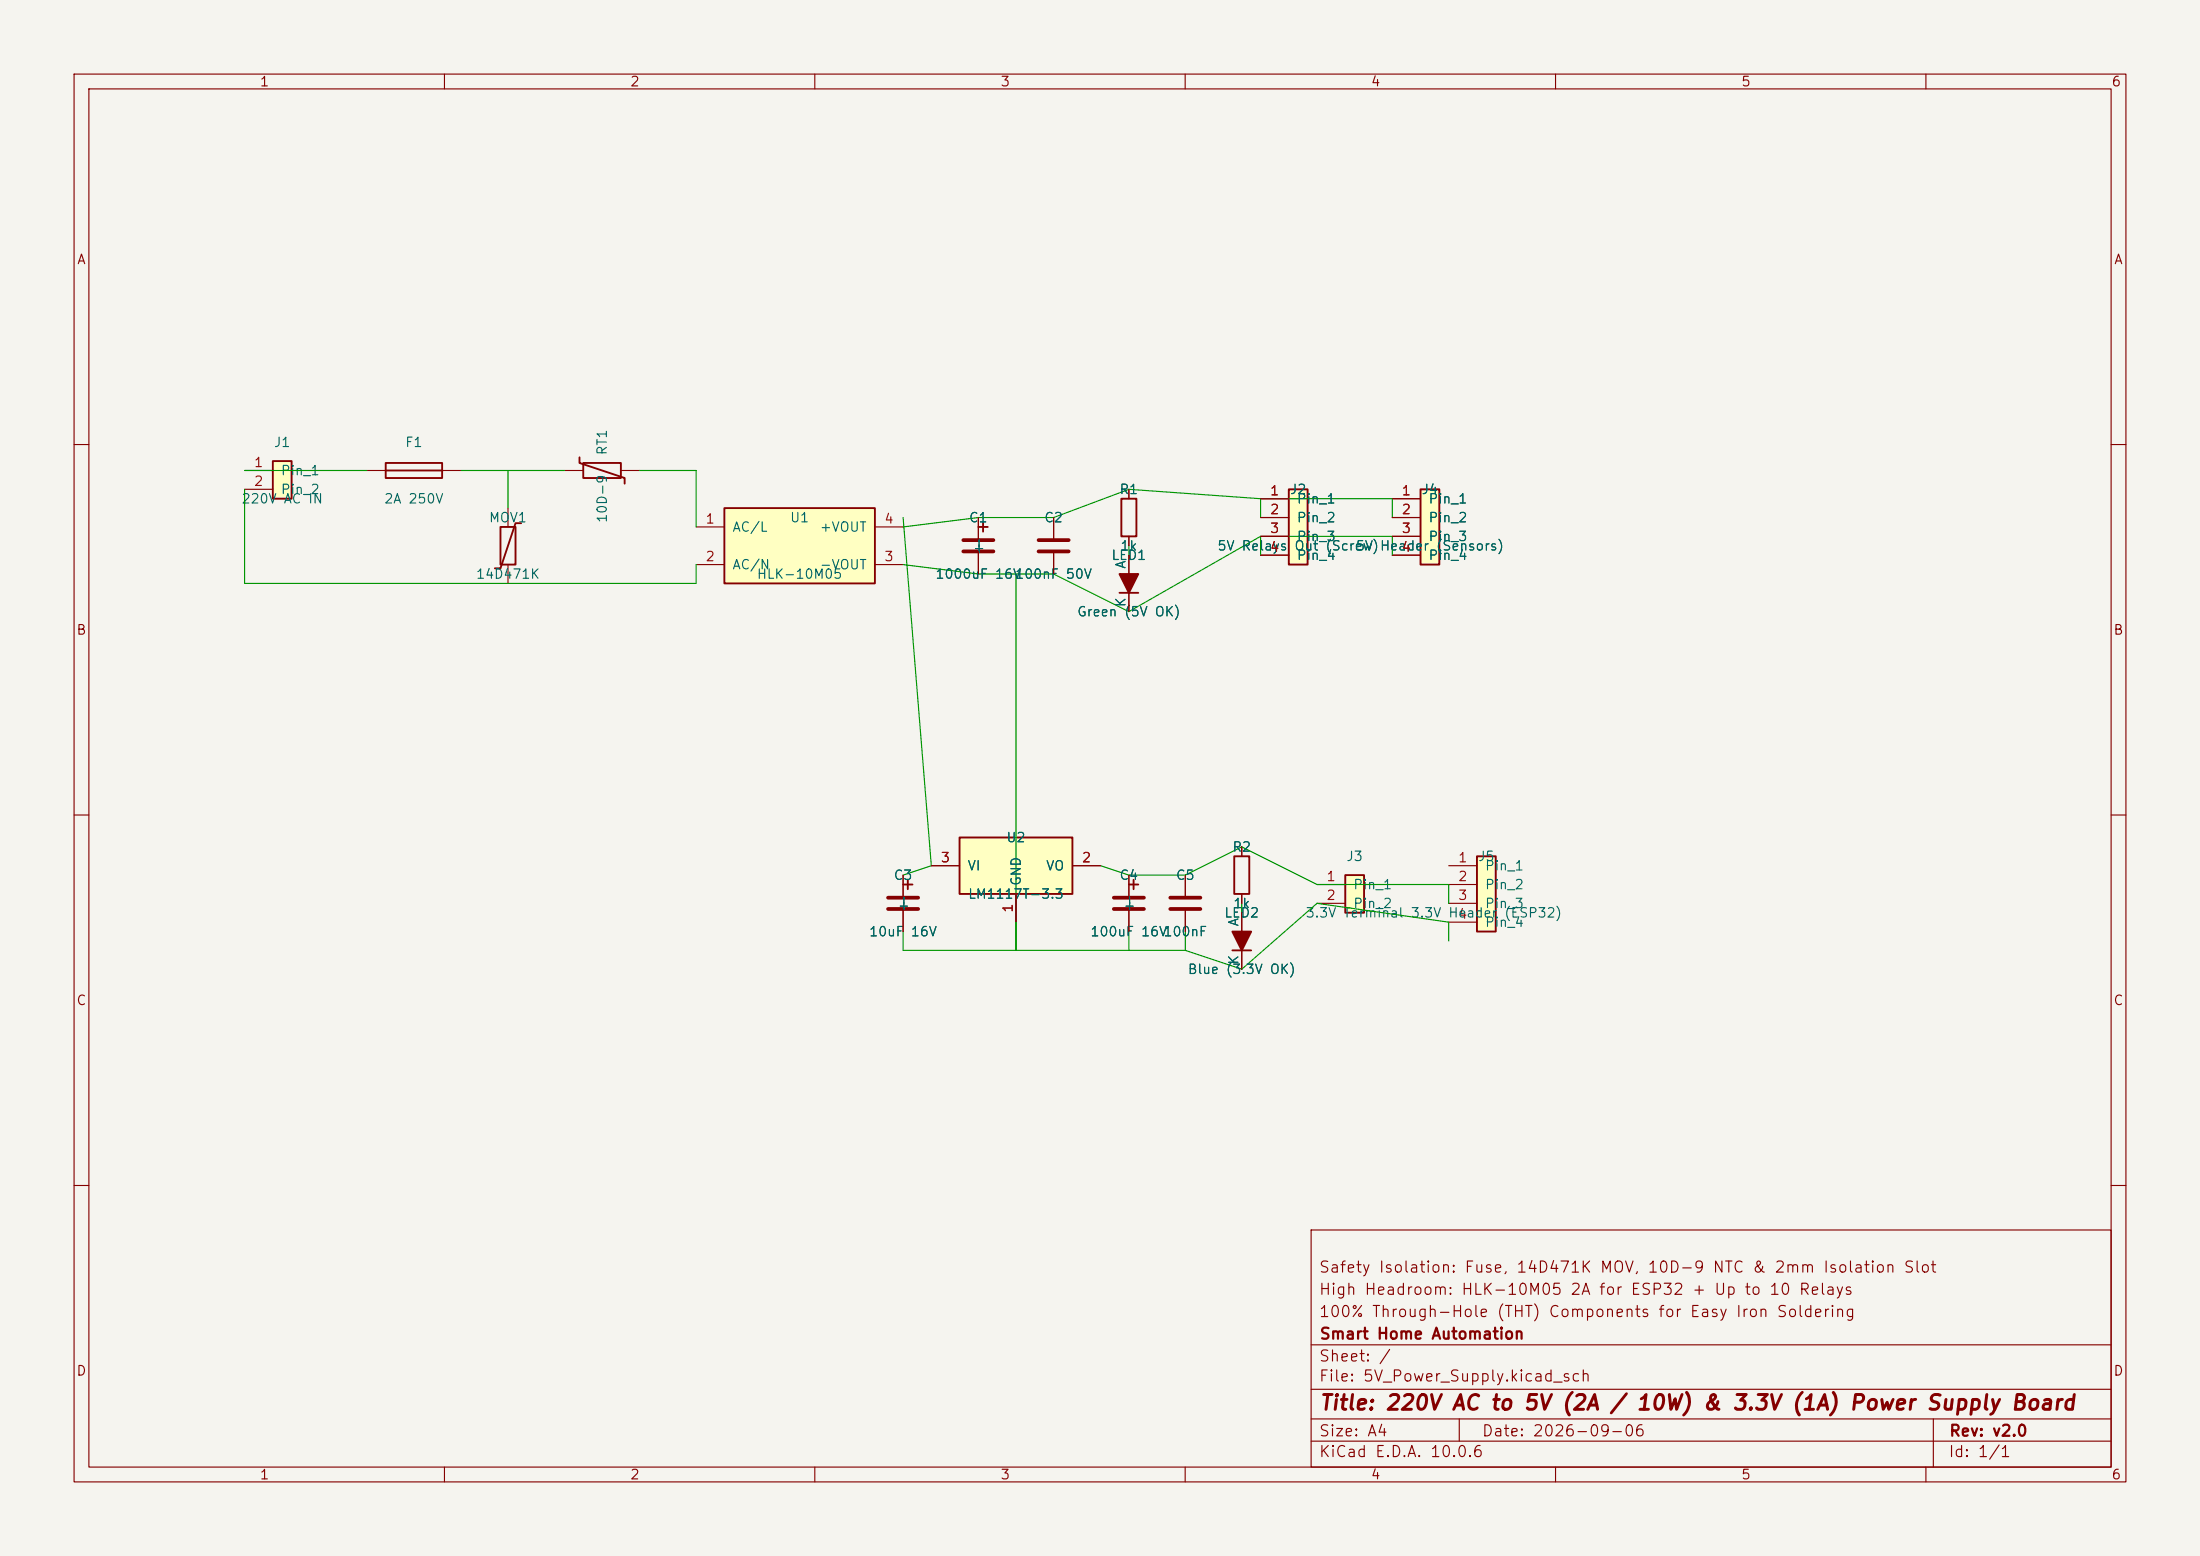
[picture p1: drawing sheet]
(kicad_sch
 (version 20231120)
 (generator "eeschema")
 (generator_version "10.0")
 (paper "A4")
 (title_block
  (title "220V AC to 5V (2A / 10W) & 3.3V (1A) Power Supply Board")
  (date "2026-09-06")
  (rev "v2.0")
  (company "Smart Home Automation")
  (comment 1 "100% Through-Hole (THT) Components for Easy Iron Soldering")
  (comment 2 "High Headroom: HLK-10M05 2A for ESP32 + Up to 10 Relays")
  (comment 3 "Safety Isolation: Fuse, 14D471K MOV, 10D-9 NTC & 2mm Isolation Slot"))
 (lib_symbols
  (symbol "Connector_Generic:Conn_01x02"
   (pin_names (offset 1.016)) (in_bom yes) (on_board yes)
   (property "Reference" "J" (at 0 2.54 0) (effects (font (size 1.27 1.27))))
   (property "Value" "Conn_01x02" (at 0 -5.08 0) (effects (font (size 1.27 1.27))))
   (property "Footprint" "" (at 0 0 0) (effects (font (size 1.27 1.27)) hide))
   (symbol "Conn_01x02_1_1"
    (rectangle (start -1.27 1.27) (end 1.27 -3.81) (stroke (width 0.254) (type default)) (fill (type background)))
    (pin passive line (at -5.08 0 0) (length 3.81) (name "Pin_1" (effects (font (size 1.27 1.27)))) (number "1" (effects (font (size 1.27 1.27)))))
    (pin passive line (at -5.08 -2.54 0) (length 3.81) (name "Pin_2" (effects (font (size 1.27 1.27)))) (number "2" (effects (font (size 1.27 1.27)))))))
  (symbol "Connector_Generic:Conn_01x04"
   (pin_names (offset 1.016)) (in_bom yes) (on_board yes)
   (property "Reference" "J" (at 0 5.08 0) (effects (font (size 1.27 1.27))))
   (property "Value" "Conn_01x04" (at 0 -7.62 0) (effects (font (size 1.27 1.27))))
   (property "Footprint" "" (at 0 0 0) (effects (font (size 1.27 1.27)) hide))
   (symbol "Conn_01x04_1_1"
    (rectangle (start -1.27 3.81) (end 1.27 -6.35) (stroke (width 0.254) (type default)) (fill (type background)))
    (pin passive line (at -5.08 2.54 0) (length 3.81) (name "Pin_1" (effects (font (size 1.27 1.27)))) (number "1" (effects (font (size 1.27 1.27)))))
    (pin passive line (at -5.08 0 0) (length 3.81) (name "Pin_2" (effects (font (size 1.27 1.27)))) (number "2" (effects (font (size 1.27 1.27)))))
    (pin passive line (at -5.08 -2.54 0) (length 3.81) (name "Pin_3" (effects (font (size 1.27 1.27)))) (number "3" (effects (font (size 1.27 1.27)))))
    (pin passive line (at -5.08 -5.08 0) (length 3.81) (name "Pin_4" (effects (font (size 1.27 1.27)))) (number "4" (effects (font (size 1.27 1.27)))))))
  (symbol "Device:Fuse"
   (pin_numbers hide) (pin_names (offset 0)) (in_bom yes) (on_board yes)
   (property "Reference" "F" (at 0 1.905 0) (effects (font (size 1.27 1.27))))
   (property "Value" "Fuse" (at 0 -1.905 0) (effects (font (size 1.27 1.27))))
   (symbol "Fuse_1_1"
    (rectangle (start -3.81 -1.016) (end 3.81 1.016) (stroke (width 0.254) (type default)) (fill (type none)))
    (polyline (pts (xy -3.81 0) (xy 3.81 0)) (stroke (width 0.254) (type default)))
    (pin passive line (at -6.35 0 0) (length 2.54) (name "~" (effects (font (size 1.27 1.27)))) (number "1" (effects (font (size 1.27 1.27)))))
    (pin passive line (at 6.35 0 180) (length 2.54) (name "~" (effects (font (size 1.27 1.27)))) (number "2" (effects (font (size 1.27 1.27)))))))
  (symbol "Device:Varistor"
   (pin_numbers hide) (pin_names (offset 0)) (in_bom yes) (on_board yes)
   (property "Reference" "MOV" (at 1.905 1.905 0) (effects (font (size 1.27 1.27))))
   (property "Value" "Varistor" (at 1.905 -1.905 0) (effects (font (size 1.27 1.27))))
   (symbol "Varistor_1_1"
    (rectangle (start -1.016 -2.54) (end 1.016 2.54) (stroke (width 0.254) (type default)) (fill (type none)))
    (polyline (pts (xy -1.778 -3.048) (xy -1.016 -3.048) (xy 1.016 3.048) (xy 1.778 3.048)) (stroke (width 0.254) (type default)))
    (pin passive line (at 0 5.08 270) (length 2.54) (name "~" (effects (font (size 1.27 1.27)))) (number "1" (effects (font (size 1.27 1.27)))))
    (pin passive line (at 0 -5.08 90) (length 2.54) (name "~" (effects (font (size 1.27 1.27)))) (number "2" (effects (font (size 1.27 1.27)))))))
  (symbol "Device:Thermistor_NTC"
   (pin_numbers hide) (pin_names (offset 0)) (in_bom yes) (on_board yes)
   (property "Reference" "RT" (at 1.905 1.905 0) (effects (font (size 1.27 1.27))))
   (property "Value" "Thermistor_NTC" (at 1.905 -1.905 0) (effects (font (size 1.27 1.27))))
   (symbol "Thermistor_NTC_1_1"
    (rectangle (start -1.016 -2.54) (end 1.016 2.54) (stroke (width 0.254) (type default)) (fill (type none)))
    (polyline (pts (xy -1.778 -3.048) (xy -1.016 -3.048) (xy 1.016 3.048) (xy 1.778 3.048)) (stroke (width 0.254) (type default)))
    (pin passive line (at 0 5.08 270) (length 2.54) (name "~" (effects (font (size 1.27 1.27)))) (number "1" (effects (font (size 1.27 1.27)))))
    (pin passive line (at 0 -5.08 90) (length 2.54) (name "~" (effects (font (size 1.27 1.27)))) (number "2" (effects (font (size 1.27 1.27)))))))
  (symbol "Device:C"
   (pin_numbers hide) (pin_names (offset 0.254)) (in_bom yes) (on_board yes)
   (property "Reference" "C" (at 1.651 1.524 0) (effects (font (size 1.27 1.27))))
   (property "Value" "C" (at 1.651 -1.524 0) (effects (font (size 1.27 1.27))))
   (symbol "C_1_1"
    (polyline (pts (xy -2.032 -0.762) (xy 2.032 -0.762)) (stroke (width 0.508) (type default)))
    (polyline (pts (xy -2.032 0.762) (xy 2.032 0.762)) (stroke (width 0.508) (type default)))
    (pin passive line (at 0 3.81 270) (length 3.048) (name "~" (effects (font (size 1.27 1.27)))) (number "1" (effects (font (size 1.27 1.27)))))
    (pin passive line (at 0 -3.81 90) (length 3.048) (name "~" (effects (font (size 1.27 1.27)))) (number "2" (effects (font (size 1.27 1.27)))))))
  (symbol "Device:C_Polarized"
   (pin_numbers hide) (pin_names (offset 0.254)) (in_bom yes) (on_board yes)
   (property "Reference" "C" (at 1.651 1.524 0) (effects (font (size 1.27 1.27))))
   (property "Value" "C_Polarized" (at 1.651 -1.524 0) (effects (font (size 1.27 1.27))))
   (symbol "C_Polarized_1_1"
    (polyline (pts (xy -2.032 0.762) (xy 2.032 0.762)) (stroke (width 0.508) (type default)))
    (polyline (pts (xy -2.032 -0.762) (xy 2.032 -0.762)) (stroke (width 0.508) (type default)))
    (polyline (pts (xy 0.635 1.905) (xy 0.635 3.175)) (stroke (width 0.254) (type default)))
    (polyline (pts (xy 0 2.54) (xy 1.27 2.54)) (stroke (width 0.254) (type default)))
    (pin passive line (at 0 3.81 270) (length 3.048) (name "+" (effects (font (size 1.27 1.27)))) (number "1" (effects (font (size 1.27 1.27)))))
    (pin passive line (at 0 -3.81 90) (length 3.048) (name "-" (effects (font (size 1.27 1.27)))) (number "2" (effects (font (size 1.27 1.27)))))))
  (symbol "Device:R"
   (pin_numbers hide) (pin_names (offset 0)) (in_bom yes) (on_board yes)
   (property "Reference" "R" (at 2.032 0 90) (effects (font (size 1.27 1.27))))
   (property "Value" "R" (at 0 0 90) (effects (font (size 1.27 1.27))))
   (symbol "R_1_1"
    (rectangle (start -1.016 -2.54) (end 1.016 2.54) (stroke (width 0.254) (type default)) (fill (type none)))
    (pin passive line (at 0 3.81 270) (length 1.27) (name "~" (effects (font (size 1.27 1.27)))) (number "1" (effects (font (size 1.27 1.27)))))
    (pin passive line (at 0 -3.81 90) (length 1.27) (name "~" (effects (font (size 1.27 1.27)))) (number "2" (effects (font (size 1.27 1.27)))))))
  (symbol "Device:LED"
   (pin_numbers hide) (pin_names (offset 0)) (in_bom yes) (on_board yes)
   (property "Reference" "D" (at 2.54 0 90) (effects (font (size 1.27 1.27))))
   (property "Value" "LED" (at 0 0 90) (effects (font (size 1.27 1.27))))
   (symbol "LED_1_1"
    (polyline (pts (xy -1.27 -1.27) (xy 1.27 -1.27)) (stroke (width 0.254) (type default)))
    (polyline (pts (xy -1.27 1.27) (xy 0 -1.27) (xy 1.27 1.27) (xy -1.27 1.27)) (stroke (width 0.254) (type default)) (fill (type outline)))
    (pin passive line (at 0 -3.81 90) (length 2.54) (name "K" (effects (font (size 1.27 1.27)))) (number "1" (effects (font (size 1.27 1.27)))))
    (pin passive line (at 0 3.81 270) (length 2.54) (name "A" (effects (font (size 1.27 1.27)))) (number "2" (effects (font (size 1.27 1.27)))))))
  (symbol "Converter_ACDC:HLK-10M05"
   (pin_names (offset 1.016)) (in_bom yes) (on_board yes)
   (property "Reference" "U" (at 0 6.35 0) (effects (font (size 1.27 1.27))))
   (property "Value" "HLK-10M05" (at 0 -6.35 0) (effects (font (size 1.27 1.27))))
   (property "Footprint" "Converter_ACDC:Converter_ACDC_Hi-Link_HLK-10Mxx" (at 0 0 0) (effects (font (size 1.27 1.27)) hide))
   (symbol "HLK-10M05_1_1"
    (rectangle (start -10.16 5.08) (end 10.16 -5.08) (stroke (width 0.254) (type default)) (fill (type background)))
    (pin power_in line (at -13.97 2.54 0) (length 3.81) (name "AC/L" (effects (font (size 1.27 1.27)))) (number "1" (effects (font (size 1.27 1.27)))))
    (pin power_in line (at -13.97 -2.54 0) (length 3.81) (name "AC/N" (effects (font (size 1.27 1.27)))) (number "2" (effects (font (size 1.27 1.27)))))
    (pin power_out line (at 13.97 -2.54 180) (length 3.81) (name "-VOUT" (effects (font (size 1.27 1.27)))) (number "3" (effects (font (size 1.27 1.27)))))
    (pin power_out line (at 13.97 2.54 180) (length 3.81) (name "+VOUT" (effects (font (size 1.27 1.27)))) (number "4" (effects (font (size 1.27 1.27)))))))
  (symbol "Regulator_Linear:LM1117T-3.3"
   (pin_names (offset 1.016)) (in_bom yes) (on_board yes)
   (property "Reference" "U" (at 0 5.08 0) (effects (font (size 1.27 1.27))))
   (property "Value" "LM1117T-3.3" (at 0 -5.08 0) (effects (font (size 1.27 1.27))))
   (property "Footprint" "Package_TO_SOT_THT:TO-220-3_Vertical" (at 0 0 0) (effects (font (size 1.27 1.27)) hide))
   (symbol "LM1117T-3.3_1_1"
    (rectangle (start -7.62 3.81) (end 7.62 -3.81) (stroke (width 0.254) (type default)) (fill (type background)))
    (pin power_in line (at 0 -7.62 90) (length 3.81) (name "GND" (effects (font (size 1.27 1.27)))) (number "1" (effects (font (size 1.27 1.27)))))
    (pin power_out line (at 11.43 0 180) (length 3.81) (name "VO" (effects (font (size 1.27 1.27)))) (number "2" (effects (font (size 1.27 1.27)))))
    (pin power_in line (at -11.43 0 0) (length 3.81) (name "VI" (effects (font (size 1.27 1.27)))) (number "3" (effects (font (size 1.27 1.27))))))))

 (symbol
  (lib_id "Connector_Generic:Conn_01x02")
  (at 38.1 63.5 0)
  (unit 1)
  (exclude_from_sim no)
  (in_bom yes)
  (on_board yes)
  (dnp no)
  (property "Reference" "J1" (at 38.1 59.69 0) (effects (font (size 1.27 1.27))))
  (property "Value" "220V AC IN" (at 38.1 67.31 0) (effects (font (size 1.27 1.27))))
  (property "Footprint" "TerminalBlock_Phoenix:TerminalBlock_Phoenix_MKDS-1,5-2-5.08_1x02_P5.08mm_Horizontal" (at 38.1 63.5 0) (hide yes) (effects (font (size 1.27 1.27))))
  (pin "1")
  (pin "2"))
 (symbol
  (lib_id "Device:Fuse")
  (at 55.88 63.5 0)
  (unit 1)
  (exclude_from_sim no)
  (in_bom yes)
  (on_board yes)
  (dnp no)
  (property "Reference" "F1" (at 55.88 59.69 0) (effects (font (size 1.27 1.27))))
  (property "Value" "2A 250V" (at 55.88 67.31 0) (effects (font (size 1.27 1.27))))
  (property "Footprint" "Fuse:Fuseholder_Cylinder-5x20mm_Schurter_0031_8201_Horizontal_Open" (at 55.88 63.5 0) (hide yes) (effects (font (size 1.27 1.27))))
  (pin "1")
  (pin "2"))
 (symbol
  (lib_id "Device:Varistor")
  (at 68.58 73.66 0)
  (unit 1)
  (exclude_from_sim no)
  (in_bom yes)
  (on_board yes)
  (dnp no)
  (property "Reference" "MOV1" (at 68.58 69.85 0) (effects (font (size 1.27 1.27))))
  (property "Value" "14D471K" (at 68.58 77.47 0) (effects (font (size 1.27 1.27))))
  (property "Footprint" "Varistor:RV_Disc_D12mm_W5.4mm_P7.5mm" (at 68.58 73.66 0) (hide yes) (effects (font (size 1.27 1.27))))
  (pin "1")
  (pin "2"))
 (symbol
  (lib_id "Device:Thermistor_NTC")
  (at 81.28 63.5 90)
  (unit 1)
  (exclude_from_sim no)
  (in_bom yes)
  (on_board yes)
  (dnp no)
  (property "Reference" "RT1" (at 81.28 59.69 0) (effects (font (size 1.27 1.27))))
  (property "Value" "10D-9" (at 81.28 67.31 0) (effects (font (size 1.27 1.27))))
  (property "Footprint" "Resistor_THT:R_Radial_Power_L11.0mm_W7.0mm_P5.00mm" (at 81.28 63.5 0) (hide yes) (effects (font (size 1.27 1.27))))
  (pin "1")
  (pin "2"))
 (symbol
  (lib_id "Converter_ACDC:HLK-10M05")
  (at 107.95 73.66 0)
  (unit 1)
  (exclude_from_sim no)
  (in_bom yes)
  (on_board yes)
  (dnp no)
  (property "Reference" "U1" (at 107.95 69.85 0) (effects (font (size 1.27 1.27))))
  (property "Value" "HLK-10M05" (at 107.95 77.47 0) (effects (font (size 1.27 1.27))))
  (property "Footprint" "Converter_ACDC:Converter_ACDC_Hi-Link_HLK-10Mxx" (at 107.95 73.66 0) (hide yes) (effects (font (size 1.27 1.27))))
  (pin "1")
  (pin "2")
  (pin "3")
  (pin "4"))
 (symbol
  (lib_id "Device:C_Polarized")
  (at 132.08 73.66 0)
  (unit 1)
  (exclude_from_sim no)
  (in_bom yes)
  (on_board yes)
  (dnp no)
  (property "Reference" "C1" (at 132.08 69.85 0) (effects (font (size 1.27 1.27))))
  (property "Value" "1000uF 16V" (at 132.08 77.47 0) (effects (font (size 1.27 1.27))))
  (property "Footprint" "Capacitor_THT:CP_Radial_D10.0mm_P5.00mm" (at 132.08 73.66 0) (hide yes) (effects (font (size 1.27 1.27))))
  (pin "1")
  (pin "2"))
 (symbol
  (lib_id "Device:C")
  (at 142.24 73.66 0)
  (unit 1)
  (exclude_from_sim no)
  (in_bom yes)
  (on_board yes)
  (dnp no)
  (property "Reference" "C2" (at 142.24 69.85 0) (effects (font (size 1.27 1.27))))
  (property "Value" "100nF 50V" (at 142.24 77.47 0) (effects (font (size 1.27 1.27))))
  (property "Footprint" "Capacitor_THT:C_Disc_D5.0mm_W2.5mm_P2.50mm" (at 142.24 73.66 0) (hide yes) (effects (font (size 1.27 1.27))))
  (pin "1")
  (pin "2"))
 (symbol
  (lib_id "Device:R")
  (at 152.4 69.85 0)
  (unit 1)
  (exclude_from_sim no)
  (in_bom yes)
  (on_board yes)
  (dnp no)
  (property "Reference" "R1" (at 152.4 66.03999999999999 0) (effects (font (size 1.27 1.27))))
  (property "Value" "1k" (at 152.4 73.66 0) (effects (font (size 1.27 1.27))))
  (property "Footprint" "Resistor_THT:R_Axial_DIN0207_L6.3mm_D2.5mm_P7.62mm_Horizontal" (at 152.4 69.85 0) (hide yes) (effects (font (size 1.27 1.27))))
  (pin "1")
  (pin "2"))
 (symbol
  (lib_id "Device:LED")
  (at 152.4 78.74 0)
  (unit 1)
  (exclude_from_sim no)
  (in_bom yes)
  (on_board yes)
  (dnp no)
  (property "Reference" "LED1" (at 152.4 74.92999999999999 0) (effects (font (size 1.27 1.27))))
  (property "Value" "Green (5V OK)" (at 152.4 82.55 0) (effects (font (size 1.27 1.27))))
  (property "Footprint" "LED_THT:LED_D5.0mm" (at 152.4 78.74 0) (hide yes) (effects (font (size 1.27 1.27))))
  (pin "1")
  (pin "2"))
 (symbol
  (lib_id "Connector_Generic:Conn_01x04")
  (at 175.26 69.85 0)
  (unit 1)
  (exclude_from_sim no)
  (in_bom yes)
  (on_board yes)
  (dnp no)
  (property "Reference" "J2" (at 175.26 66.03999999999999 0) (effects (font (size 1.27 1.27))))
  (property "Value" "5V Relays Out (Screw)" (at 175.26 73.66 0) (effects (font (size 1.27 1.27))))
  (property "Footprint" "TerminalBlock_Phoenix:TerminalBlock_Phoenix_MKDS-1,5-4-5.08_1x04_P5.08mm_Horizontal" (at 175.26 69.85 0) (hide yes) (effects (font (size 1.27 1.27))))
  (pin "1")
  (pin "2")
  (pin "3")
  (pin "4"))
 (symbol
  (lib_id "Connector_Generic:Conn_01x04")
  (at 193.04 69.85 0)
  (unit 1)
  (exclude_from_sim no)
  (in_bom yes)
  (on_board yes)
  (dnp no)
  (property "Reference" "J4" (at 193.04 66.03999999999999 0) (effects (font (size 1.27 1.27))))
  (property "Value" "5V Header (Sensors)" (at 193.04 73.66 0) (effects (font (size 1.27 1.27))))
  (property "Footprint" "Connector_PinHeader_2.54mm:PinHeader_1x04_P2.54mm_Vertical" (at 193.04 69.85 0) (hide yes) (effects (font (size 1.27 1.27))))
  (pin "1")
  (pin "2")
  (pin "3")
  (pin "4"))

 (symbol
  (lib_id "Regulator_Linear:LM1117T-3.3")
  (at 137.16 116.84 0)
  (unit 1)
  (exclude_from_sim no)
  (in_bom yes)
  (on_board yes)
  (dnp no)
  (property "Reference" "U2" (at 137.16 113.03 0) (effects (font (size 1.27 1.27))))
  (property "Value" "LM1117T-3.3" (at 137.16 120.65 0) (effects (font (size 1.27 1.27))))
  (property "Footprint" "Package_TO_SOT_THT:TO-220-3_Vertical" (at 137.16 116.84 0) (hide yes) (effects (font (size 1.27 1.27))))
  (pin "1")
  (pin "2")
  (pin "3"))
 (symbol
  (lib_id "Device:C_Polarized")
  (at 121.92 121.92 0)
  (unit 1)
  (exclude_from_sim no)
  (in_bom yes)
  (on_board yes)
  (dnp no)
  (property "Reference" "C3" (at 121.92 118.11 0) (effects (font (size 1.27 1.27))))
  (property "Value" "10uF 16V" (at 121.92 125.73 0) (effects (font (size 1.27 1.27))))
  (property "Footprint" "Capacitor_THT:CP_Radial_D5.0mm_P2.00mm" (at 121.92 121.92 0) (hide yes) (effects (font (size 1.27 1.27))))
  (pin "1")
  (pin "2"))
 (symbol
  (lib_id "Device:C_Polarized")
  (at 152.4 121.92 0)
  (unit 1)
  (exclude_from_sim no)
  (in_bom yes)
  (on_board yes)
  (dnp no)
  (property "Reference" "C4" (at 152.4 118.11 0) (effects (font (size 1.27 1.27))))
  (property "Value" "100uF 16V" (at 152.4 125.73 0) (effects (font (size 1.27 1.27))))
  (property "Footprint" "Capacitor_THT:CP_Radial_D6.3mm_P2.50mm" (at 152.4 121.92 0) (hide yes) (effects (font (size 1.27 1.27))))
  (pin "1")
  (pin "2"))
 (symbol
  (lib_id "Device:C")
  (at 160.02 121.92 0)
  (unit 1)
  (exclude_from_sim no)
  (in_bom yes)
  (on_board yes)
  (dnp no)
  (property "Reference" "C5" (at 160.02 118.11 0) (effects (font (size 1.27 1.27))))
  (property "Value" "100nF" (at 160.02 125.73 0) (effects (font (size 1.27 1.27))))
  (property "Footprint" "Capacitor_THT:C_Disc_D5.0mm_W2.5mm_P2.50mm" (at 160.02 121.92 0) (hide yes) (effects (font (size 1.27 1.27))))
  (pin "1")
  (pin "2"))
 (symbol
  (lib_id "Device:R")
  (at 167.64 118.11 0)
  (unit 1)
  (exclude_from_sim no)
  (in_bom yes)
  (on_board yes)
  (dnp no)
  (property "Reference" "R2" (at 167.64 114.3 0) (effects (font (size 1.27 1.27))))
  (property "Value" "1k" (at 167.64 121.92 0) (effects (font (size 1.27 1.27))))
  (property "Footprint" "Resistor_THT:R_Axial_DIN0207_L6.3mm_D2.5mm_P7.62mm_Horizontal" (at 167.64 118.11 0) (hide yes) (effects (font (size 1.27 1.27))))
  (pin "1")
  (pin "2"))
 (symbol
  (lib_id "Device:LED")
  (at 167.64 127.0 0)
  (unit 1)
  (exclude_from_sim no)
  (in_bom yes)
  (on_board yes)
  (dnp no)
  (property "Reference" "LED2" (at 167.64 123.19 0) (effects (font (size 1.27 1.27))))
  (property "Value" "Blue (3.3V OK)" (at 167.64 130.81 0) (effects (font (size 1.27 1.27))))
  (property "Footprint" "LED_THT:LED_D5.0mm" (at 167.64 127.0 0) (hide yes) (effects (font (size 1.27 1.27))))
  (pin "1")
  (pin "2"))
 (symbol
  (lib_id "Connector_Generic:Conn_01x02")
  (at 182.88 119.38 0)
  (unit 1)
  (exclude_from_sim no)
  (in_bom yes)
  (on_board yes)
  (dnp no)
  (property "Reference" "J3" (at 182.88 115.57 0) (effects (font (size 1.27 1.27))))
  (property "Value" "3.3V Terminal" (at 182.88 123.19 0) (effects (font (size 1.27 1.27))))
  (property "Footprint" "TerminalBlock_Phoenix:TerminalBlock_Phoenix_MKDS-1,5-2-5.08_1x02_P5.08mm_Horizontal" (at 182.88 119.38 0) (hide yes) (effects (font (size 1.27 1.27))))
  (pin "1")
  (pin "2"))
 (symbol
  (lib_id "Connector_Generic:Conn_01x04")
  (at 200.66 119.38 0)
  (unit 1)
  (exclude_from_sim no)
  (in_bom yes)
  (on_board yes)
  (dnp no)
  (property "Reference" "J5" (at 200.66 115.57 0) (effects (font (size 1.27 1.27))))
  (property "Value" "3.3V Header (ESP32)" (at 200.66 123.19 0) (effects (font (size 1.27 1.27))))
  (property "Footprint" "Connector_PinHeader_2.54mm:PinHeader_1x04_P2.54mm_Vertical" (at 200.66 119.38 0) (hide yes) (effects (font (size 1.27 1.27))))
  (pin "1")
  (pin "2")
  (pin "3")
  (pin "4"))

 (wire (pts (xy 33.02 63.5) (xy 49.53 63.5)) (stroke (width 0) (type default)))
 (wire (pts (xy 62.23 63.5) (xy 68.58 63.5)) (stroke (width 0) (type default)))
 (wire (pts (xy 68.58 63.5) (xy 76.2 63.5)) (stroke (width 0) (type default)))
 (wire (pts (xy 68.58 63.5) (xy 68.58 68.58)) (stroke (width 0) (type default)))
 (wire (pts (xy 86.36 63.5) (xy 93.98 63.5)) (stroke (width 0) (type default)))
 (wire (pts (xy 93.98 63.5) (xy 93.98 71.12)) (stroke (width 0) (type default)))

 (wire (pts (xy 33.02 66.04) (xy 33.02 78.74)) (stroke (width 0) (type default)))
 (wire (pts (xy 33.02 78.74) (xy 68.58 78.74)) (stroke (width 0) (type default)))
 (wire (pts (xy 68.58 78.74) (xy 93.98 78.74)) (stroke (width 0) (type default)))
 (wire (pts (xy 93.98 78.74) (xy 93.98 76.2)) (stroke (width 0) (type default)))

 (wire (pts (xy 121.92 71.12) (xy 132.08 69.85)) (stroke (width 0) (type default)))
 (wire (pts (xy 132.08 69.85) (xy 142.24 69.85)) (stroke (width 0) (type default)))
 (wire (pts (xy 142.24 69.85) (xy 152.4 66.04)) (stroke (width 0) (type default)))
 (wire (pts (xy 152.4 66.04) (xy 170.18 67.31)) (stroke (width 0) (type default)))
 (wire (pts (xy 170.18 67.31) (xy 170.18 69.85)) (stroke (width 0) (type default)))
 (wire (pts (xy 170.18 67.31) (xy 187.96 67.31)) (stroke (width 0) (type default)))
 (wire (pts (xy 187.96 67.31) (xy 187.96 69.85)) (stroke (width 0) (type default)))

 (wire (pts (xy 121.92 76.2) (xy 132.08 77.47)) (stroke (width 0) (type default)))
 (wire (pts (xy 132.08 77.47) (xy 142.24 77.47)) (stroke (width 0) (type default)))
 (wire (pts (xy 142.24 77.47) (xy 152.4 82.55)) (stroke (width 0) (type default)))
 (wire (pts (xy 152.4 82.55) (xy 170.18 72.39)) (stroke (width 0) (type default)))
 (wire (pts (xy 170.18 72.39) (xy 170.18 74.93)) (stroke (width 0) (type default)))
 (wire (pts (xy 170.18 72.39) (xy 187.96 72.39)) (stroke (width 0) (type default)))
 (wire (pts (xy 187.96 72.39) (xy 187.96 74.93)) (stroke (width 0) (type default)))

 (wire (pts (xy 152.4 73.66) (xy 152.4 74.93)) (stroke (width 0) (type default)))

 (wire (pts (xy 125.73 116.84) (xy 121.92 118.11)) (stroke (width 0) (type default)))
 (wire (pts (xy 125.73 116.84) (xy 121.92 69.85)) (stroke (width 0) (type default)))

 (wire (pts (xy 148.59 116.84) (xy 152.4 118.11)) (stroke (width 0) (type default)))
 (wire (pts (xy 152.4 118.11) (xy 160.02 118.11)) (stroke (width 0) (type default)))
 (wire (pts (xy 160.02 118.11) (xy 167.64 114.3)) (stroke (width 0) (type default)))
 (wire (pts (xy 167.64 114.3) (xy 177.8 119.38)) (stroke (width 0) (type default)))
 (wire (pts (xy 177.8 119.38) (xy 195.58 119.38)) (stroke (width 0) (type default)))
 (wire (pts (xy 195.58 119.38) (xy 195.58 121.92)) (stroke (width 0) (type default)))

 (wire (pts (xy 167.64 121.92) (xy 167.64 123.19)) (stroke (width 0) (type default)))

 (wire (pts (xy 137.16 124.46) (xy 137.16 128.27)) (stroke (width 0) (type default)))
 (wire (pts (xy 121.92 125.73) (xy 121.92 128.27)) (stroke (width 0) (type default)))
 (wire (pts (xy 121.92 128.27) (xy 137.16 128.27)) (stroke (width 0) (type default)))
 (wire (pts (xy 137.16 128.27) (xy 152.4 128.27)) (stroke (width 0) (type default)))
 (wire (pts (xy 152.4 125.73) (xy 152.4 128.27)) (stroke (width 0) (type default)))
 (wire (pts (xy 152.4 128.27) (xy 160.02 128.27)) (stroke (width 0) (type default)))
 (wire (pts (xy 160.02 125.73) (xy 160.02 128.27)) (stroke (width 0) (type default)))
 (wire (pts (xy 160.02 128.27) (xy 167.64 130.81)) (stroke (width 0) (type default)))
 (wire (pts (xy 167.64 130.81) (xy 177.8 121.92)) (stroke (width 0) (type default)))
 (wire (pts (xy 177.8 121.92) (xy 195.58 124.46)) (stroke (width 0) (type default)))
 (wire (pts (xy 195.58 124.46) (xy 195.58 127)) (stroke (width 0) (type default)))

 (wire (pts (xy 137.16 128.27) (xy 137.16 77.47)) (stroke (width 0) (type default)))

 (sheet_instances
  (path ""
   (page "1")))
 (embedded_fonts no))
